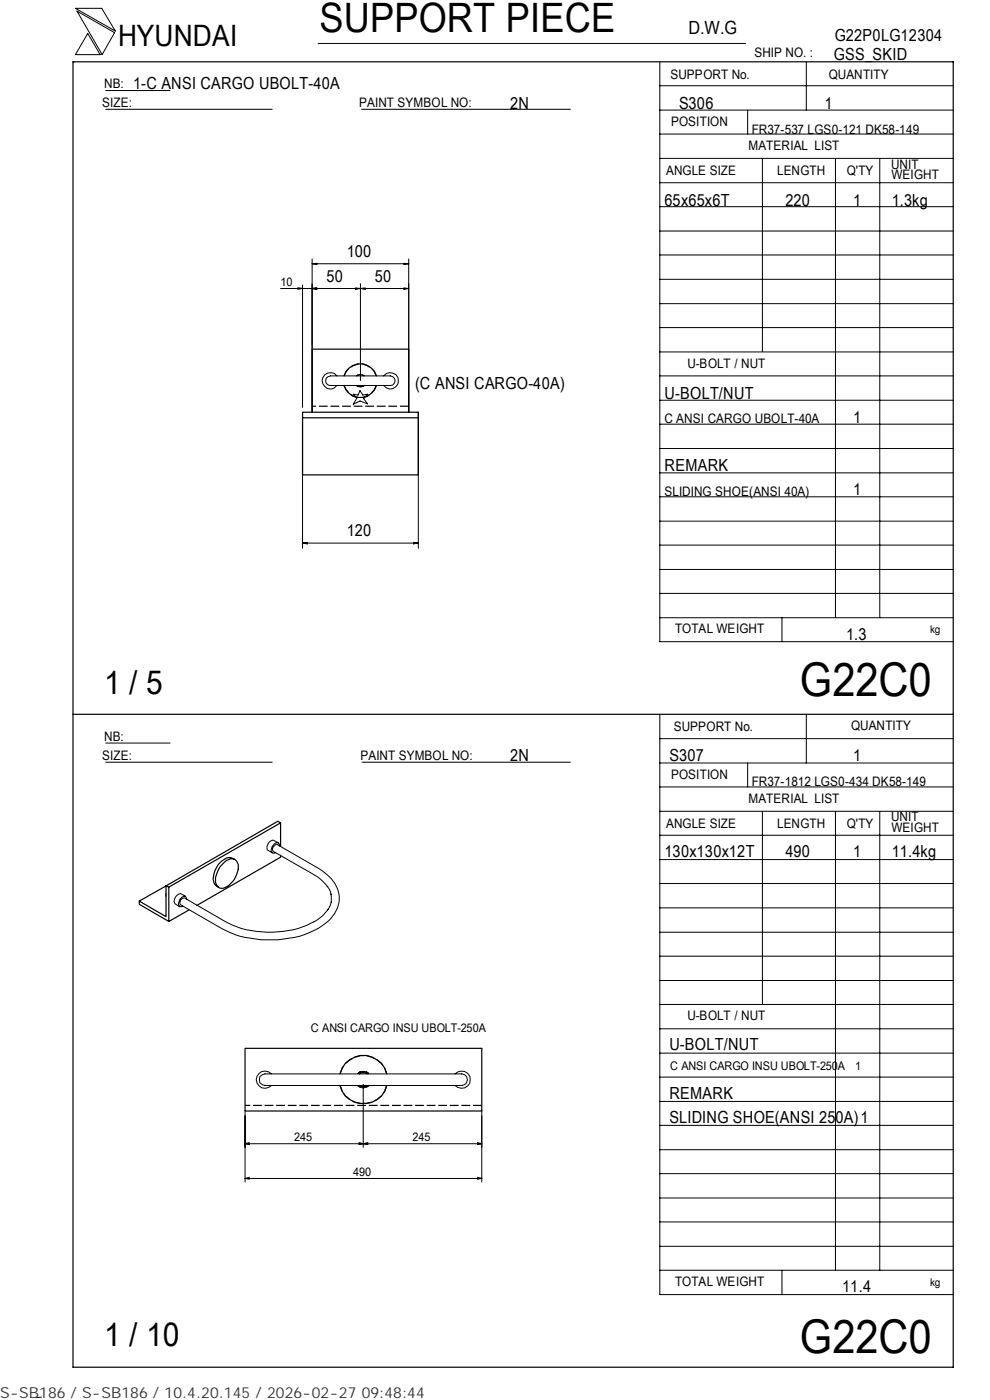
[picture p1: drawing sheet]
<svg xmlns="http://www.w3.org/2000/svg" width="210mm" height="297mm" viewBox="0 0 210 297" stroke-linecap="round" stroke-linejoin="round" font-family="sans-serif">
<g fill="none" stroke="#000" stroke-width=".21">
<path d="M16 1.8h5.6l2.9 4.8zM16.3 2.4l8 4.5-2.6 4.7zM18.6 7.1l2.6 4.5h-5.2zM22.4 19.2h13.7M67.5 9.2h90.6M139.9 18.2h62.3M139.9 13.2v122.9h62.3M171 13.1v10.3M22.4 23.2h35.3M76.7 23.2h44.3M139.9 38.8h62.3M139.9 33.6h62.3"/>
<path d="M139.9 28.4h62.3M139.9 23.4h62.3M158.6 23.4v5M161.7 33.6v41M177.2 33.7v97.4M186.6 33.7v97.4M66.2 54.9v32.6M66.2 56l1-.1v.1zM66.2 56h20.5M66.9 55.9v.1M85.7 55.9l1 .1h-1zM85.9 55.9v.1"/>
<path d="M86.7 54.9v32.6M139.9 59.3h62.3M139.9 54.1h62.3M139.9 49h62.3M139.9 43.8h62.3M59.5 61.2h27.2M63.2 61l1 .2-1 .2M64.2 60.4v26M66.2 61.2l.9 .3M66.2 61.2l1-.1v.3zM66.9 61.1v.2M67.1 61l-.9 .2"/>
<path d="M71.4 79.7a1.73 1.73 0 0 0-2.5-.2 1.73 1.73 0 0 0 0 2.5 1.73 1.73 0 0 0 2.5-.2M75.4 61.1l1 .1-1 .2zM75.7 61.1v.2M76.4 61.2l1.1-.1v.3zM76.4 60.2v20.6M77.1 61.1v.2M81.4 79.7a1.73 1.73 0 0 1 2.5-.2 1.73 1.73 0 0 1 0 2.5 1.73 1.73 0 0 1-2.5-.2M85.7 61.1l1 .1-1 .2zM85.9 61.1v.2M139.9 79.7h62.3M139.9 74.7h62.3M139.9 69.5h62.3"/>
<path d="M139.9 64.4h62.3M64.2 87.5v28.8M69.2 80.3l.9-.6h12.7a1.02 1.02 0 0 1 1 1.1 1.02 1.02 0 0 1-1 1h-12.7a1.02 1.02 0 0 1-.9-1.5zM74.9 83.6l1 .2 .5-.9 .6 .9 1-.2-.9 1 .9 1.1-1.6-.6-1.5 .7 .8-1.3zM88.7 87.5v28.8M139.9 95.2h62.3M139.9 90h62.3M139.9 84.9h62.3M64.2 115.2l1-.1v.3zM64.2 115.2h24.5M64.8 115.2v.1M87.7 115.1l1 .1-1 .2z"/>
<path d="M88 115.2v.1M139.9 100.3h62.3M139.9 115.6h62.3M139.9 110.6h62.3M139.9 105.4h62.3M139.9 131.1h62.3M139.9 125.9h62.3M139.9 120.8h62.3M165.9 131.1v5M22.4 157.6h13.7M139.9 151.7v122.9h62.3M139.9 156.7h62.3"/>
<path d="M171 151.5v10.4M22.4 161.7h35.3M59 178.8l-.9-.5a1.48 1.48 0 0 0-1.4 2l1 .6M59.3 179.5a.59 .59 0 0 0-.4-.7 .59 .59 0 0 0-.7 .3 1.46 1.46 0 0 0-.5 1.8l.5 .1 .2-.2M76.8 161.7h44.2M139.9 177.2h62.3M139.9 172.1h62.3M139.9 167h62.3M139.9 161.9h62.3M158.6 161.9v5.1M161.7 172.1v41M177.2 172.2v97.3"/>
<path d="M186.6 172.2v97.3M35.2 189.5v.7M39.4 190.2l-1-.6a1.44 1.44 0 0 0-1.2 2.2l.9 .6M39.6 190.8a.59 .59 0 0 0-.3-.7 .59 .59 0 0 0-.8 .3 1.56 1.56 0 0 0-.4 2l.7-.2M69.4 188l.4 .6 .5 1.2M69.5 188.1l-2.2-2.1-9.4-5.4a1.02 1.02 0 0 1 .8-1.5l8.9 5.1a8.1 8.1 0 0 1 4.4 6 7.2 7.2 0 0 1-3.7 6.2 18.3 18.3 0 0 1-10.5 3 20.2 20.2 0 0 1-10.7-2.4l-8.8-5.1a1.07 1.07 0 0 1 .8-1.4l8.6 5a21.2 21.2 0 0 0 15.5 1.5l1.8-.7 1.7-.8M69.6 192.9l-1 1.2-2 1.5M70.2 189.6l.1 1.8M70.3 191.3l-.8 1.7M139.9 182.4h62.3M139.9 197.8h62.3M139.9 192.6h62.3"/>
<path d="M139.9 187.4h62.3M139.9 218.3h62.3M139.9 213.1h62.3M139.9 208h62.3M139.9 202.9h62.3M52 235.5v15.3M55.1 228.4l.5-.4 .6-.2h41.7a1.23 1.23 0 0 1 1.2 1.3 1.23 1.23 0 0 1-1.2 1.2h-41.7a1.23 1.23 0 0 1-1.1-1.9zM57.6 227.8a1.84 1.84 0 0 0-2.7-.1 1.84 1.84 0 0 0 0 2.7 1.84 1.84 0 0 0 2.7-.1M77 230v13.4M96.5 227.8a1.84 1.84 0 0 1 2.7-.1 1.84 1.84 0 0 1 0 2.7 1.84 1.84 0 0 1-2.7-.1M102.2 235.5v15.3M139.9 238.7h62.3"/>
<path d="M139.9 233.7h62.3M139.9 228.5h62.3M139.9 223.4h62.3M52 250l.9 .2M52 250h50.2M52 242.6h50.2M52 242.6l.9 .2M52.9 249.8l-.9 .2M52.9 242.4l-.9 .2M76.1 242.4l.9 .2M77 242.6l1.1 .2M77 242.6l-.9 .2"/>
<path d="M78.1 242.4l-1.1 .2M101.3 249.8l.9 .2M101.3 242.4l.9 .2M102.2 250l-.9 .2M102.2 242.6l-.9 .2M139.9 259.2h62.3M139.9 254.2h62.3M139.9 249h62.3M139.9 243.9h62.3M139.9 269.5h62.3M139.9 264.4h62.3M165.9 269.5v5.1"/>
<path d="M8.8 296.4l-1 .1"/>
</g>
<g fill="none" stroke="#000" stroke-width=".25">
<path d="M15.5 13.1h186.7v277h-186.7zM66.2 74.1h20.5v13.4h-20.5zM73 79.7a3.6 3.6 0 0 1 3.4-2.5 3.6 3.6 0 0 1 3.4 2.5M64.2 88.6v12.1h24.5v-12.1M66.2 87.5h-2v1.1h24.5v-1.1h-2M73 81.8a3.6 3.6 0 0 0 3.4 2.5 3.6 3.6 0 0 0 3.4-2.5M15.5 151.5h186.7M59.5 179.6v-5l-23.7 13.6M59.5 174.6l-.6-.4-23.7 13.7v6.6l-5.7-3.3M40.1 193l-4.3 2.5-6.3-3.7v-.6l5.7-3.3 .6 .3v7.3M46.9 183.6l.4-.4a2.18 2.18 0 0 1 2.6-.8 2.99 2.99 0 0 1 0 3.7 3.8 3.8 0 0 1-3 2.4 1.93 1.93 0 0 1-1-2.8l.7-1.6zM49.7 182.3a1.88 1.88 0 0 0-2.5 .2 4.7 4.7 0 0 0-1.8 4.8l.1 .3 .8 .6"/>
<path d="M59.5 181.4v.5l-17.8 10.2M52 222.4h50.2v13.3h-50.2zM72.1 230.3a5.1 5.1 0 0 0 5 3.8 5.1 5.1 0 0 0 4.9-3.8M72.1 227.8a5.1 5.1 0 0 1 5-3.9 5.1 5.1 0 0 1 4.9 3.9"/>
</g>
<path d="M73 79.7a3.6 3.6 0 0 1 3.4-2.5 3.6 3.6 0 0 1 3.4 2.5M79.8 81.8a3.6 3.6 0 0 1-3.4 2.6 3.6 3.6 0 0 1-3.4-2.6M86.7 86.2h-20.5M72.1 227.8a5.1 5.1 0 0 1 5-3.9 5.1 5.1 0 0 1 4.9 3.9M82 230.3a5.1 5.1 0 0 1-4.9 3.8 5.1 5.1 0 0 1-5-3.8M102.2 234.5h-50.2" fill="none" stroke="#000" stroke-width=".25" stroke-dasharray="1.9 .6" stroke-linecap="butt"/>
<path d="M75.6 79.7l.5-.2h.6l.6 .2M77.3 79.7l-.6-.2h-.6l-.5 .2M75.6 81.8l.5 .2h.6l.6-.2M77.3 81.8l-.6 .2h-.6l-.5-.2" fill="none" stroke="#000" stroke-width=".25" stroke-dasharray="1 .3" stroke-linecap="butt"/>
<path d="M76.1 227.8l.6-.2h.7l.6 .2M76.1 230.3l.6 .2h.7l.6-.2M78 230.3l-.6 .2h-.7l-.6-.2M78 227.8l-.6-.2h-.7l-.6 .2" fill="none" stroke="#000" stroke-width=".25" stroke-dasharray="1.1 .3" stroke-linecap="butt"/>
<path d="M75.9 230.3a1.74 1.74 0 0 0 2.4 0M78.3 230.3a1.74 1.74 0 0 1-2.4 0" fill="none" stroke="#000" stroke-width=".25" stroke-dasharray="1.4 .5" stroke-linecap="butt"/>
<path d="M75.9 227.8a1.74 1.74 0 0 1 2.4 0M78.3 227.8a1.74 1.74 0 0 0-2.4 0" fill="none" stroke="#000" stroke-width=".25" stroke-dasharray="1.5 .5" stroke-linecap="butt"/>
<g font-size="9.9">
<text x="169.7" y="147.6">G22C0</text>
<text x="169.7" y="286.9">G22C0</text>
</g>
<text font-size="8.6" x="67.7" y="6.9">SUPPORT PIECE</text>
<g font-size="7">
<text x="22.1" y="147.2">1 / 5</text>
<text x="22.1" y="285.6">1 / 10</text>
</g>
<text font-size="6.3" x="25.1" y="9.8">HYUNDAI</text>
<text font-size="3.9" x="146" y="7.3">D.W.G</text>
<g font-size="3.5">
<text x="177" y="8.7">G22P0LG12304</text>
<text x="176.9" y="12.8">GSS_SKID</text>
<text x="28.3" y="19">1-C ANSI CARGO UBOLT-40A</text>
<text x="108.2" y="23.1">2N</text>
<text x="144" y="23.1">S306</text>
<text x="174.8" y="23.1">1</text>
<text x="141" y="43.6">65x65x6T</text>
<text x="166.6" y="43.6">220</text>
<text x="180.9" y="43.6">1</text>
<text x="189.1" y="43.6">1.3kg</text>
<text x="69.3" y="59.8">50</text>
<text x="73.6" y="54.4">100</text>
<text x="79.5" y="59.8">50</text>
<text x="88.1" y="82.5">(C ANSI CARGO-40A)</text>
<text x="141" y="84.6">U-BOLT/NUT</text>
<text x="180.9" y="89.7">1</text>
<text x="141" y="99.9">REMARK</text>
<text x="180.9" y="105.1">1</text>
<text x="73.6" y="113.8">120</text>
<text x="179.5" y="135.8">1.3</text>
<text x="108.2" y="161.4">2N</text>
<text x="142" y="161.4">S307</text>
<text x="180.9" y="161.4">1</text>
<text x="141" y="181.9">130x130x12T</text>
<text x="166.6" y="181.9">490</text>
<text x="180.9" y="181.9">1</text>
<text x="189.1" y="181.9">11.4kg</text>
<text x="142" y="222.8">U-BOLT/NUT</text>
<text x="142" y="233.1">REMARK</text>
<text x="142" y="238.3">SLIDING SHOE(ANSI 250A)1</text>
<text x="178.6" y="274.1">11.4</text>
</g>
<text font-size="3.2" fill="#323232" x="0" y="296.6">S-SB186 / S-SB186 / 10.4.20.145 / 2026-02-27 09:48:44</text>
<g font-size="2.8">
<text x="142.2" y="16.8">SUPPORT No.</text>
<text x="160" y="12.2">SHIP NO. :</text>
<text x="175.8" y="16.7">QUANTITY</text>
<text x="21.7" y="22.8">SIZE:</text>
<text x="22.1" y="18.7">NB:</text>
<text x="76.2" y="22.8">PAINT SYMBOL NO:</text>
<text x="142.3" y="26.8">POSITION</text>
<text x="159.4" y="28.4">FR37-537 LGS0-121 DK58-149</text>
<text x="158.7" y="31.7">MATERIAL LIST</text>
<text x="189" y="35.8">UNIT</text>
<text x="141.3" y="37.2">ANGLE SIZE</text>
<text x="164.8" y="37.1">LENGTH</text>
<text x="179.6" y="37.1">Q'TY</text>
<text x="189.1" y="38">WEIGHT</text>
<text x="145.8" y="78">U-BOLT / NUT</text>
<text x="141" y="89.8">C ANSI CARGO UBOLT-40A</text>
<text x="141" y="105.2">SLIDING SHOE(ANSI 40A)</text>
<text x="143.2" y="134.4">TOTAL WEIGHT</text>
<text x="142.9" y="155">SUPPORT No.</text>
<text x="180.5" y="154.9">QUANTITY</text>
<text x="21.7" y="161.3">SIZE:</text>
<text x="22.1" y="157.1">NB:</text>
<text x="76.5" y="161.2">PAINT SYMBOL NO:</text>
<text x="142.3" y="165.3">POSITION</text>
<text x="159.4" y="166.7">FR37-1812 LGS0-434 DK58-149</text>
<text x="158.7" y="170.3">MATERIAL LIST</text>
<text x="141.3" y="175.7">ANGLE SIZE</text>
<text x="164.8" y="175.6">LENGTH</text>
<text x="179.6" y="175.6">Q'TY</text>
<text x="189" y="174.2">UNIT</text>
<text x="189.1" y="176.5">WEIGHT</text>
<text x="145.8" y="216.5">U-BOLT / NUT</text>
<text x="143.2" y="272.9">TOTAL WEIGHT</text>
</g>
<g font-size="2.5">
<text x="59.5" y="60.7">10</text>
<text x="66" y="218.9">C ANSI CARGO INSU UBOLT-250A</text>
<text x="142.2" y="227">C ANSI CARGO INSU UBOLT-250A</text>
<text x="181.4" y="227">1</text>
<text x="62.4" y="242.1">245</text>
<text x="87.5" y="242.1">245</text>
<text x="74.9" y="249.5">490</text>
</g>
<g font-size="2.3">
<text x="197.3" y="134.3">kg</text>
<text x="197.3" y="272.8">kg</text>
</g>
</svg>
